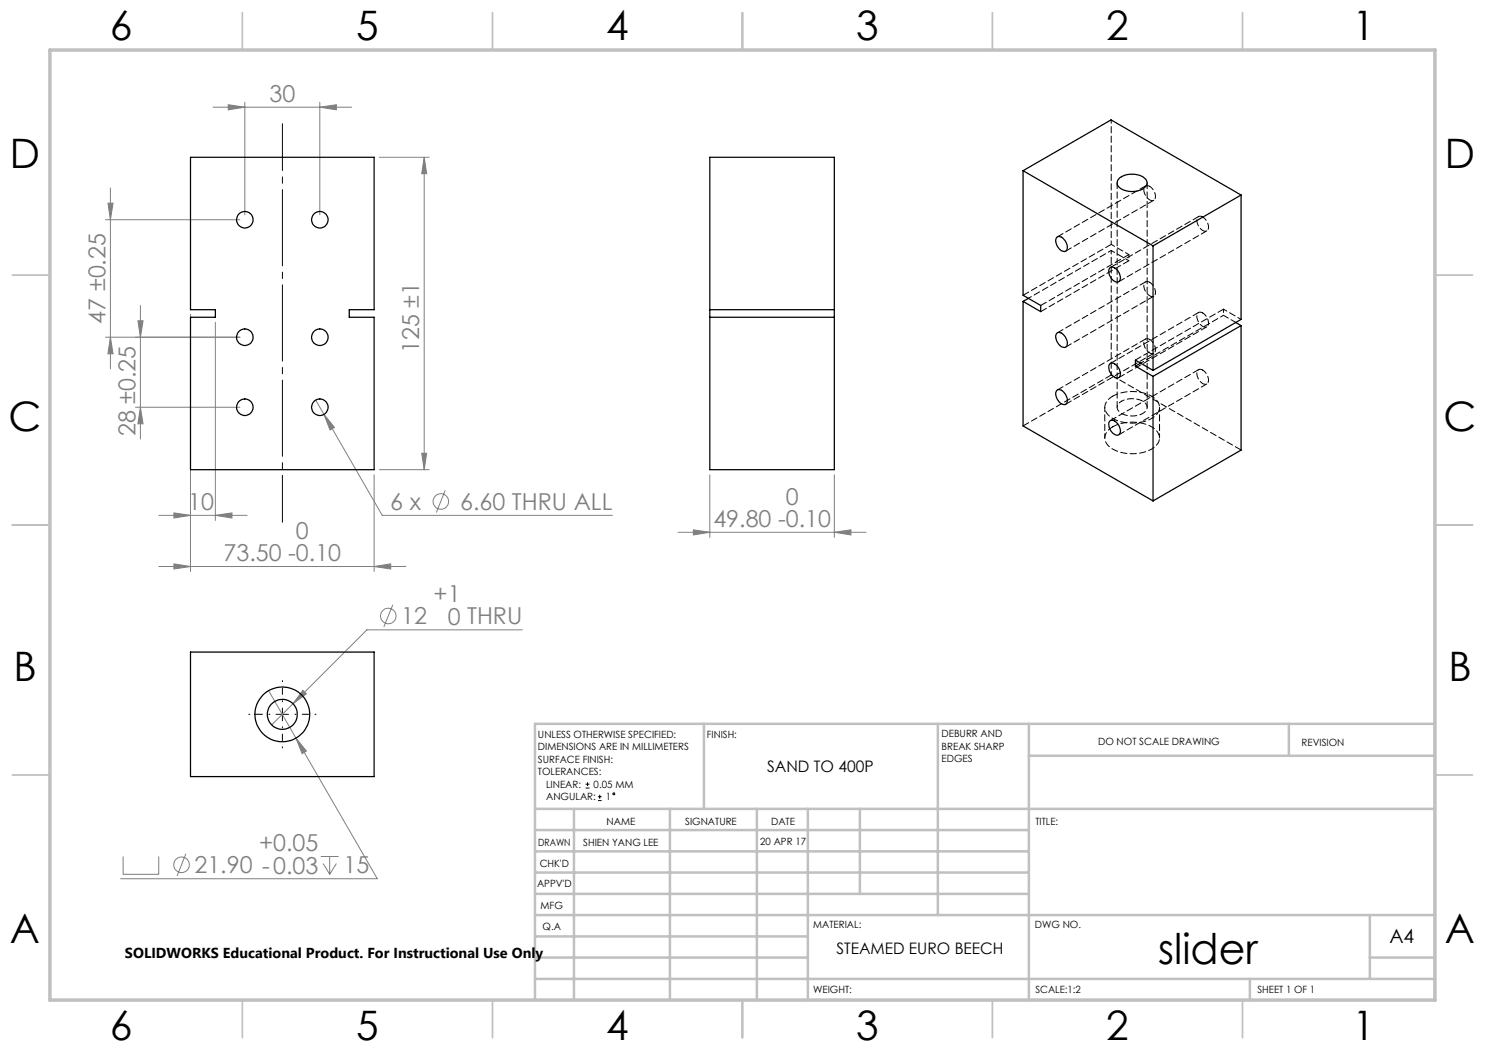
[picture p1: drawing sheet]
<svg xmlns="http://www.w3.org/2000/svg" width="297mm" height="210mm" viewBox="0 0 297 210" stroke-linecap="round" stroke-linejoin="round" font-family="sans-serif">
<g fill="none" stroke="#808080" stroke-width=".2">
<path d="M22.1 37.6v36.2M42.6 21.4h27.7M45.6 20.9l3.4 .5-3.4 .6zM49 20.5v22.5M64 21.4l3.3-.5v1.1zM64 20.5v22.5M75.8 31.5h10M84.8 31.5l.5 3.2h-1zM84.8 31.5v62.4M21.1 43.9h26.9M21.6 40.6h1l-.5 3.3zM21.1 67.4h26.9"/>
<path d="M22.1 67.4l.5 3.4h-1zM27.6 64.2h1l-.5 3.2zM28.1 61.1v26.7M38.1 63v51.3M43.1 64.4v39.7M27.1 81.4h20.9M28.1 81.4l.5 3.4h-1zM63.1 80l1.7 2.9M64.8 82.9l2.1 2.6-.9 .5zM64.8 82.9l11.6 20.2h46.1M74.8 95v19.3M75.8 93.9h10"/>
<path d="M84.3 90.7h1l-.5 3.2zM89 98.1l-1.7 4.4M142 95v12.5M166.9 95v12.5M31.7 103.1h17.7M31.7 113.3h49.5M34.8 112.8l3.3 .5-3.3 .5zM34.8 102.6l3.3 .5-3.3 .5zM43.1 103.1l3.3-.5v1zM74.8 113.3l3.3-.5v1zM135.6 106.5h37.6M138.7 106l3.3 .5-3.3 .5z"/>
<path d="M166.9 106.5l3.3-.5v1zM53.7 138.1l21.8 37.6h-51.4M60.6 138.1l.7 .7-2.7 1.9zM78.6 121l-1.8 4.4M104.5 126h-31.1l-14.8 14.7M58.6 140.7l-4.3 4.3M59.2 147.6l2.1 2.6-.9 .5zM24.6 171.3v3.6h7.2v-3.6M37.2 170.7l-1.8 4.5M64.2 171.3h3.5M64.6 172.7l1.3 2.2M65.9 171.3v3.6"/>
<path d="M67.3 172.7l-1.4 2.2"/>
<circle cx="88.2" cy="100.3" r="1.56"/>
<circle cx="77.7" cy="123.2" r="1.56"/>
<circle cx="36.3" cy="172.9" r="1.55"/>
</g>
<g fill="none" stroke="#000" stroke-width=".2">
<path d="M55.2 142.9h2.5M56.5 141.6v2.5M117.1 157.6h.8M117.1 156.8h.8M117.5 156.4v.8M119.6 159.3h.7M119.9 159v.7M119.6 160.1h.7"/>
<circle cx="122.8" cy="158.8" r=".19"/>
</g>
<path d="M54 142.9h-4.2M56.5 140.4v-4.3M56.5 145.4v4.2M59 142.9h4.2" fill="none" stroke="#000" stroke-width=".2" stroke-dasharray="15.2 1.3 1.3 1.3" stroke-dashoffset="15"/>
<path d="M56.5 24.7v79.7" fill="none" stroke="#000" stroke-width=".2" stroke-dasharray="15.2 1.3 1.3 1.3" stroke-dashoffset="5.9"/>
<g fill="none" stroke="#c0c0c0" stroke-width=".35">
<path d="M48.5 2.5v7.5M98.5 2.5v7.5M148.5 2.5v7.5M198.5 2.5v7.5M248.5 2.5v7.5M2.5 55h7.5M287 55h7.5M2.5 105h7.5M287 105h7.5M2.5 155h7.5M287 155h7.5M48.5 200v7.5"/>
<path d="M98.5 200v7.5M148.5 200v7.5M198.5 200v7.5M248.5 200v7.5"/>
</g>
<g fill="none" stroke="#c0c0c0" stroke-width=".5">
<path d="M140.8 144.8v17M187.6 144.8v38.2M205.8 144.8v55.2M205.8 151.2h81.2M257.8 144.8v6.4M287 144.8h-180v55.2M107 161.8h180M107 178.8h98.8M107 174.5h98.8M107 170.3h98.8M107 166h98.8M114.8 161.8v38.2"/>
<path d="M134 161.8v38.2M151.4 161.8v38.2M161.6 161.8v38.2M172 161.8v17M107 195.8h180M107 191.5h54.6M107 187.3h54.6M107 183h180M250 195.8v4.2M274 191.5h13M274 183v12.8"/>
</g>
<path d="M10 10h277v190h-277z" fill="none" stroke="#c0c0c0" stroke-width=".7"/>
<g fill="#808080">
<path d="M64.8 82.9l1.2 3.1 .9-.5zM60.6 138.1l-2 2.6 2.7-1.9zM59.2 147.6l1.2 3.1 .9-.5zM138.7 106l3.3 .5-3.3 .5zM166.9 106.5l3.3-.5v1z"/>
<path d="M34.8 112.8l3.3 .5-3.3 .5zM74.8 113.3l3.3-.5v1zM34.8 102.6l3.3 .5-3.3 .5zM43.1 103.1l3.3-.5v1z"/>
<path d="M84.3 90.7h1l-.5 3.2zM84.8 31.5l.5 3.2h-1z"/>
<path d="M27.6 64.2h1l-.5 3.2zM28.1 81.4l.5 3.4h-1z"/>
<path d="M21.6 40.6h1l-.5 3.3zM22.1 67.4l.5 3.4h-1z"/>
<path d="M45.6 20.9l3.4 .5-3.4 .6zM64 21.4l3.3-.5v1.1z"/>
</g>
<g fill="none" stroke="#000" stroke-width=".25">
<path d="M38.1 31.5h36.7v30.4h-5v1.6h5v30.4h-36.7v-30.4h5v-1.6h-5zM142 31.5h24.9v62.4h-24.9zM204.6 34.1l17.6-10.1 26 15M204.6 34.1l26 15.1M204.6 34.1v24.9l3.5 2.1v1.2l-3.5-2M224 35.5a4.2 4.2 0 0 1 5.2 .5 1.45 1.45 0 0 1-1.1 2 4.1 4.1 0 0 1-4.6-.9l-.1-.7zM248.2 39l-17.6 10.2M248.2 39v24.9l-17.6 10.2M205.7 59.7l-1.1 .6M211.4 47.4a1.4 1.4 0 0 1 1.8 1.1 1.08 1.08 0 0 1-.4 1.8 2.08 2.08 0 0 1-1.4-2.9zM222 53.5a1.69 1.69 0 0 1 2 1.7 .83 .83 0 0 1-.2 1.1 .83 .83 0 0 1-1.2-.3 1.98 1.98 0 0 1-.6-2.5zM230.6 49.2v24.9"/>
<path d="M142 61.9h24.9M142 63.5h24.9M204.6 60.3v24.9l26 15M211.4 78.1a1.4 1.4 0 0 1 1.8 1 1.08 1.08 0 0 1-.4 1.8 2.08 2.08 0 0 1-1.4-2.8zM211.4 66.6a1.4 1.4 0 0 1 1.8 1.1 1.08 1.08 0 0 1-.4 1.8 2.16 2.16 0 0 1-1.5-2.7zM222 72.7a1.69 1.69 0 0 1 2 1.6 .84 .84 0 0 1-.2 1.2 .84 .84 0 0 1-1.2-.3 1.98 1.98 0 0 1-.6-2.5zM227.1 73.2v-1.2l3.5 2.1M227.1 73.2l3.5 2.1M228.1 72.6l-1 .6M230.6 75.3v24.9M247.2 64.5l1 .6M248.2 65.1v24.9l-17.6 10.2"/>
<path d="M248.2 65.1l-17.6 10.2M222 84.2a1.69 1.69 0 0 1 2 1.6 .84 .84 0 0 1-.2 1.1 .84 .84 0 0 1-1.2-.2 1.98 1.98 0 0 1-.6-2.5zM38.1 130.4h36.7v24.9h-36.7z"/>
<circle cx="49" cy="43.9" r="1.65"/>
<circle cx="64" cy="43.9" r="1.65"/>
<circle cx="49" cy="67.4" r="1.66"/>
<circle cx="64" cy="67.4" r="1.66"/>
<circle cx="49" cy="81.4" r="1.65"/>
<circle cx="64" cy="81.4" r="1.65"/>
<circle cx="56.5" cy="142.9" r="5.5"/>
<circle cx="56.5" cy="142.9" r="2.99"/>
</g>
<path d="M229.9 37.3a2.17 2.17 0 0 1 1 2.6 1.28 1.28 0 0 1-1.8-.8 1.21 1.21 0 0 1 .2-2l.6 .2M229.9 56.5a2.17 2.17 0 0 1 1 2.6 1.28 1.28 0 0 1-1.8-.8 1.21 1.21 0 0 1 .2-2l.6 .2M240.5 43.4a2.17 2.17 0 0 1 1 2.6 1.28 1.28 0 0 1-1.8-.8 1.21 1.21 0 0 1 .2-2l.6 .2M229.9 67.9a2.17 2.17 0 0 1 1 2.6 1.28 1.28 0 0 1-1.8-.8 1.21 1.21 0 0 1 .2-2l.6 .2M240.5 62.6a2.17 2.17 0 0 1 1 2.6 1.28 1.28 0 0 1-1.8-.8 1.21 1.21 0 0 1 .2-2l.6 .2M240.5 74a2.17 2.17 0 0 1 1 2.7 1.28 1.28 0 0 1-1.8-.9 1.21 1.21 0 0 1 .2-1.9l.6 .1" fill="none" stroke="#000" stroke-width=".2" stroke-dasharray="1.3 .6" stroke-dashoffset=".3"/>
<path d="M224.3 80.2a4.2 4.2 0 0 1 4.9 .7 1.44 1.44 0 0 1-1.1 2 4 4 0 0 1-4.5-.9 1.29 1.29 0 0 1 .7-1.8" fill="none" stroke="#000" stroke-width=".2" stroke-dasharray="1.3 .6" stroke-dashoffset=".7"/>
<path d="M222.2 48.9l3.6 2M225.8 52.1l-3.6-2M248.2 63.9l-3.5-2.1" fill="none" stroke="#000" stroke-width=".2" stroke-dasharray="1.3 .6" stroke-dashoffset=".5"/>
<path d="M222.2 24v24.9M222.2 50.1l-16.5 9.6M222.2 50.1v24.9M225.8 50.9v1.2M244.7 63.1l-16.6 9.5M244.7 61.8v1.3" fill="none" stroke="#000" stroke-width=".2" stroke-dasharray="1.3 .6" stroke-dashoffset=".6"/>
<path d="M222.6 79.2a8.1 8.1 0 0 1 8.7 .8 2.17 2.17 0 0 1-.6 3.5 8 8 0 0 1-9.1-.5 2.17 2.17 0 0 1 .6-3.5l.4-.3M244.7 63.1l2.5 1.4M222.6 85.4a8.1 8.1 0 0 1 8.7 .7 2.17 2.17 0 0 1-.6 3.5 8 8 0 0 1-9.1-.5 2.17 2.17 0 0 1 .6-3.5l.4-.2" fill="none" stroke="#000" stroke-width=".2" stroke-dasharray="1.3 .6" stroke-dashoffset=".2"/>
<g fill="none" stroke="#000" stroke-width=".2" stroke-dasharray="1.3 .6">
<path d="M229.1 37.2l-17.6 10.2M213.2 50.2l17.6-10.2M222.2 48.9l-17.6 10.1M223.8 56.3l17.6-10.1M225.8 50.9l-17.6 10.2M225.8 52.1l-17.6 10.2M229.1 56.4l-17.6 10.1M239.7 43.3l-17.6 10.2M213.2 69.4l17.6-10.2M222.2 75l-17.6 10.2M223.8 75.5l17.6-10.1M229.1 67.8l-17.6 10.2"/>
<path d="M239.7 62.5l-17.6 10.2M239.7 73.9l-17.6 10.2M244.7 61.8l-17.6 10.2M213.2 80.8l17.6-10.1M223.8 87l17.6-10.2"/>
</g>
<path d="M248.2 90l-26-15" fill="none" stroke="#000" stroke-width=".2" stroke-dasharray="1.3 .6" stroke-dashoffset="-.1"/>
<path d="M223.4 36.6v44.9M229.4 81.5v-44.9" fill="none" stroke="#000" stroke-width=".2" stroke-dasharray="1.3 .6" stroke-dashoffset=".1"/>
<path d="M221 81.5v6.1M231.9 87.6v-6.1" fill="none" stroke="#000" stroke-width=".2" stroke-dasharray="1.3 .6" stroke-dashoffset=".4"/>
<text font-size="8.5" x="231.6" y="192.7">slider</text>
<g font-size="8.1">
<text x="22" y="8">6</text>
<text x="71.2" y="8">5</text>
<text x="121.2" y="8">4</text>
<text x="171.3" y="8">3</text>
<text x="221.3" y="8">2</text>
<text x="270.5" y="8">1</text>
<text x="2" y="33.6">D</text>
<text x="289" y="33.6">D</text>
<text x="1.7" y="86.1">C</text>
<text x="288.7" y="86.1">C</text>
<text x="2.7" y="136.1">B</text>
<text x="289.7" y="136.1">B</text>
<text x="2" y="188.6">A</text>
<text x="289" y="188.6">A</text>
<text x="22" y="208">6</text>
<text x="71.2" y="208">5</text>
<text x="121.2" y="208">4</text>
<text x="171.3" y="208">3</text>
<text x="221.3" y="208">2</text>
<text x="270.5" y="208">1</text>
</g>
<g font-size="4.7" fill="#808080">
<text x="53.9" y="20.4">30</text>
<text x="21.1" y="64.7" transform="rotate(-90 21.1 64.7)">47 ±0.25</text>
<text x="83.8" y="70.6" transform="rotate(-90 83.8 70.6)">125 ±1</text>
<text x="27.1" y="87.3" transform="rotate(-90 27.1 87.3)">28 ±0.25</text>
<text x="78.1" y="102">6 x</text>
<text x="92" y="102">6.60 THRU ALL</text>
<text x="157.2" y="100.9">0</text>
<text x="37.6" y="102">10</text>
<text x="59.2" y="107.7">0</text>
<text x="142.7" y="105.4">49.80 -0.10</text>
<text x="44.7" y="112.2">73.50 -0.10</text>
<text x="80.2" y="124.9">12</text>
<text x="86.7" y="120.4">+1</text>
<text x="89.5" y="124.9">0 THRU</text>
<text x="51.8" y="170.2">+0.05</text>
<text x="38.9" y="174.7">21.90 -0.03</text>
<text x="68.7" y="174.7">15</text>
</g>
<text font-size="3.9" x="277.9" y="188.5">A4</text>
<g font-size="3.2">
<text x="153.4" y="154.4">SAND TO 400P</text>
<text x="167.3" y="190.9">STEAMED EURO BEECH</text>
</g>
<text font-size="2.9" x="25" y="191.6">SOLIDWORKS Educational Product. For Instructional Use Only</text>
<g font-size="2">
<text x="107.6" y="147.6">UNLESS OTHERWISE SPECIFIED:</text>
<text x="141.4" y="147.6">FINISH:</text>
<text x="188.3" y="147.5">DEBURR AND</text>
<text x="188.3" y="150">BREAK SHARP</text>
<text x="219.6" y="149">DO NOT SCALE DRAWING</text>
<text x="260.3" y="149.2">REVISION</text>
<text x="107.6" y="150.1">DIMENSIONS ARE IN MILLIMETERS</text>
<text x="107.6" y="152.6">SURFACE FINISH:</text>
<text x="107.6" y="155.1">TOLERANCES:</text>
<text x="188.3" y="152.5">EDGES</text>
<text x="109.2" y="157.6">LINEAR:</text>
<text x="109.2" y="160.1">ANGULAR:</text>
<text x="118.7" y="157.6">0.05 MM</text>
<text x="121.1" y="160.1">1</text>
<text x="121.3" y="165">NAME</text>
<text x="137" y="164.9">SIGNATURE</text>
<text x="154.2" y="164.9">DATE</text>
<text x="207.1" y="164.9">TITLE:</text>
<text x="107.6" y="169.1">DRAWN</text>
<text x="107.9" y="173.3">CHK'D</text>
<text x="116.7" y="169.1">SHIEN YANG LEE</text>
<text x="152.1" y="168.9">20 APR 17</text>
<text x="107.4" y="177.4">APPV'D</text>
<text x="108.1" y="181.8">MFG</text>
<text x="108.5" y="186">Q.A</text>
<text x="162.6" y="185.5">MATERIAL:</text>
<text x="207" y="185.5">DWG NO.</text>
<text x="162.6" y="198.5">WEIGHT:</text>
<text x="207.1" y="198.6">SCALE:1:2</text>
<text x="251.5" y="198.6">SHEET 1 OF 1</text>
</g>
</svg>
